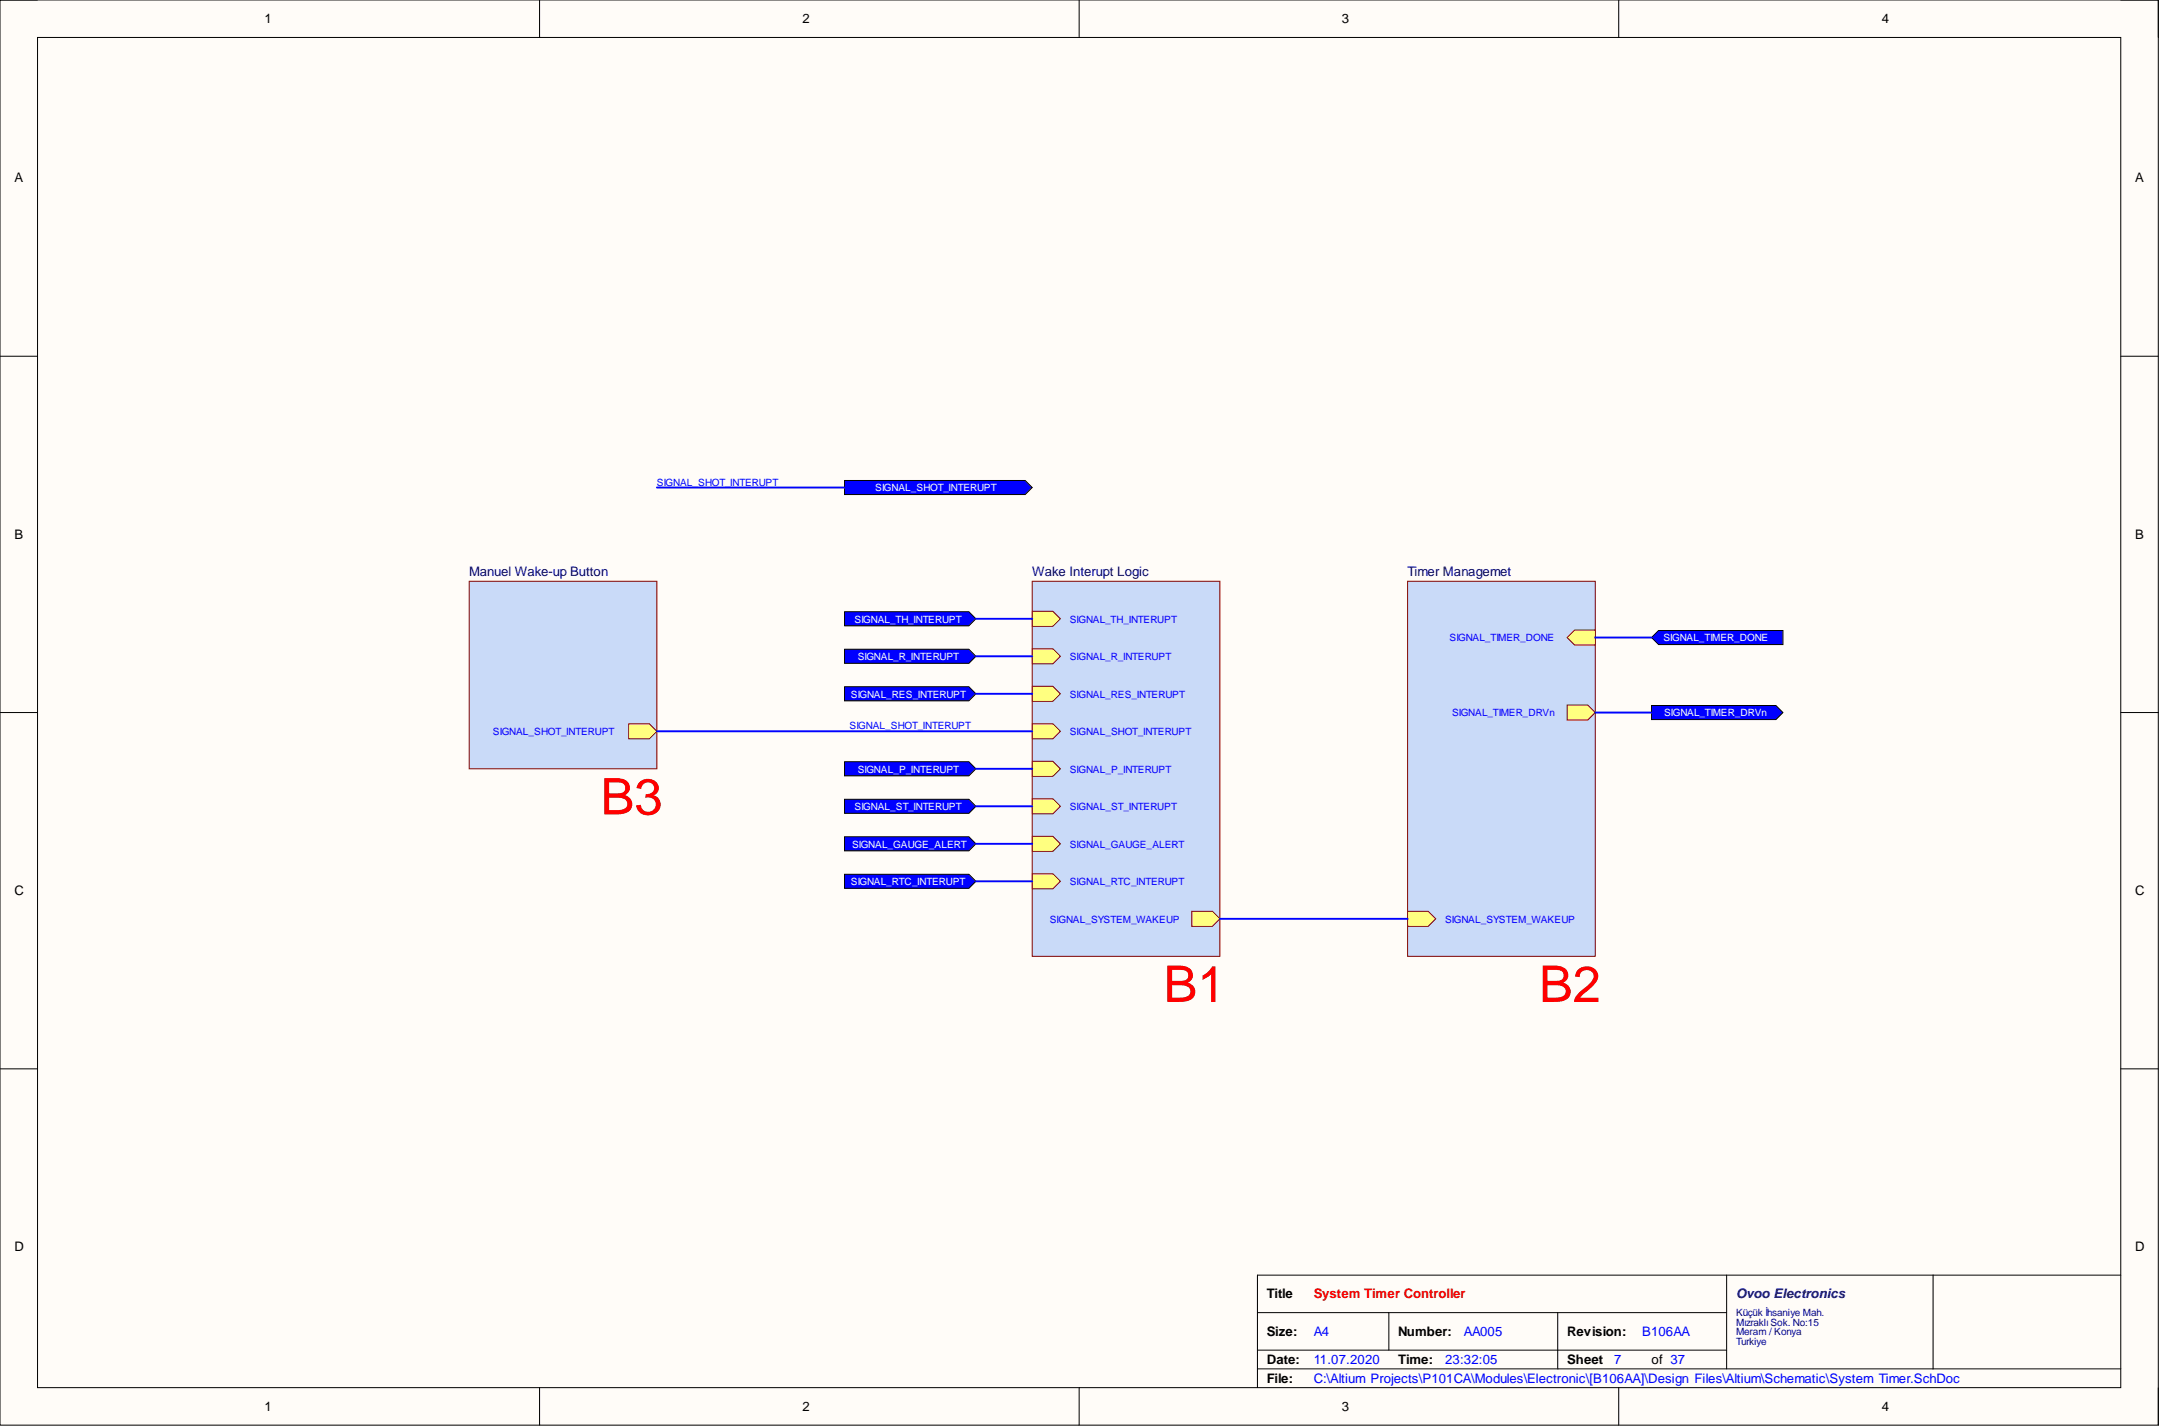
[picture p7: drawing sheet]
<svg xmlns="http://www.w3.org/2000/svg" width="292mm" height="193mm" viewBox="0 0 292 193" stroke-linecap="round" stroke-linejoin="round" font-family="sans-serif">
<path d="M0 0h292v192.9h-292z" fill-rule="evenodd" fill="#fffcf8"/>
<path d="M0 0h292v192.9h-292z" fill="none" stroke="#000" stroke-width=".14"/>
<path d="M5.1 5.1h281.8v182.7h-281.8z" fill-rule="evenodd" fill="#fffcf8"/>
<g fill="none" stroke="#000" stroke-width=".14">
<path d="M0 0h5.1M73 0v5.1M146 0v5.1M219 0v5.1M286.9 0h5.1v5.1M5.1 5.1h281.8v182.7h-281.8zM0 48.2h5.1M286.9 48.2h5.1M0 96.4h5.1M286.9 96.4h5.1M0 144.6h5.1M286.9 144.6h5.1"/>
<path d="M170.1 177.6h63.5M187.9 177.6v5.1M210.8 177.6v7.6M233.6 172.6v12.6M261.5 172.6v12.6M286.9 172.6h-116.8v15.2M73 187.8v5.1M146 187.8v5.1M170.1 185.2h116.8M170.1 182.7h63.5M219 187.8v5.1M292 187.8v5.1"/>
</g>
<path d="M190.4 78.7h25.4v50.7h-25.4z" fill-rule="evenodd" fill="#c9daf8"/>
<path d="M190.4 78.7h25.4v50.7h-25.4z" fill="none" stroke="#800000" stroke-width=".14"/>
<path d="M212 95.4h2.8l1 1-1 1h-2.8z" fill-rule="evenodd" fill="#ffff80"/>
<path d="M212 95.4h2.8l1 1-1 1h-2.8z" fill="none" stroke="#800000" stroke-width=".14"/>
<path d="M212 86.3l1-1h2.8v2h-2.8z" fill-rule="evenodd" fill="#ffff80"/>
<path d="M212 86.3l1-1h2.8v2h-2.8z" fill="none" stroke="#800000" stroke-width=".14"/>
<path d="M190.4 123.3h2.8l1 1-1 1.1h-2.8z" fill-rule="evenodd" fill="#ffff80"/>
<path d="M190.4 123.3h2.8l1 1-1 1.1h-2.8z" fill="none" stroke="#800000" stroke-width=".14"/>
<path d="M139.7 78.7h25.3v50.7h-25.3z" fill-rule="evenodd" fill="#c9daf8"/>
<path d="M139.7 78.7h25.3v50.7h-25.3z" fill="none" stroke="#800000" stroke-width=".14"/>
<path d="M139.7 87.8h2.7l1.1 1-1.1 1h-2.7z" fill-rule="evenodd" fill="#ffff80"/>
<path d="M139.7 87.8h2.7l1.1 1-1.1 1h-2.7z" fill="none" stroke="#800000" stroke-width=".14"/>
<path d="M139.7 108.1h2.7l1.1 1-1.1 1h-2.7z" fill-rule="evenodd" fill="#ffff80"/>
<path d="M139.7 108.1h2.7l1.1 1-1.1 1h-2.7z" fill="none" stroke="#800000" stroke-width=".14"/>
<path d="M161.2 123.3h2.8l1 1-1 1.1h-2.8z" fill-rule="evenodd" fill="#ffff80"/>
<path d="M161.2 123.3h2.8l1 1-1 1.1h-2.8z" fill="none" stroke="#800000" stroke-width=".14"/>
<path d="M139.7 82.7h2.7l1.1 1-1.1 1.1h-2.7z" fill-rule="evenodd" fill="#ffff80"/>
<path d="M139.7 82.7h2.7l1.1 1-1.1 1.1h-2.7z" fill="none" stroke="#800000" stroke-width=".14"/>
<path d="M139.7 92.9h2.7l1.1 1-1.1 1h-2.7z" fill-rule="evenodd" fill="#ffff80"/>
<path d="M139.7 92.9h2.7l1.1 1-1.1 1h-2.7z" fill="none" stroke="#800000" stroke-width=".14"/>
<path d="M139.7 118.2h2.7l1.1 1.1-1.1 1h-2.7z" fill-rule="evenodd" fill="#ffff80"/>
<path d="M139.7 118.2h2.7l1.1 1.1-1.1 1h-2.7z" fill="none" stroke="#800000" stroke-width=".14"/>
<path d="M139.7 113.2h2.7l1.1 1-1.1 1h-2.7z" fill-rule="evenodd" fill="#ffff80"/>
<path d="M139.7 113.2h2.7l1.1 1-1.1 1h-2.7z" fill="none" stroke="#800000" stroke-width=".14"/>
<path d="M139.7 103h2.7l1.1 1-1.1 1.1h-2.7z" fill-rule="evenodd" fill="#ffff80"/>
<path d="M139.7 103h2.7l1.1 1-1.1 1.1h-2.7z" fill="none" stroke="#800000" stroke-width=".14"/>
<path d="M139.7 97.9h2.7l1.1 1.1-1.1 1h-2.7z" fill-rule="evenodd" fill="#ffff80"/>
<path d="M139.7 97.9h2.7l1.1 1.1-1.1 1h-2.7z" fill="none" stroke="#800000" stroke-width=".14"/>
<path d="M114.3 82.8h16.8l.9 .9-.9 1h-16.8z" fill-rule="evenodd" fill="#00f"/>
<path d="M114.3 82.8h16.8l.9 .9-.9 1h-16.8z" fill="none" stroke="#000" stroke-width=".14"/>
<path d="M114.3 87.9h16.8l.9 .9-.9 1h-16.8z" fill-rule="evenodd" fill="#00f"/>
<path d="M114.3 87.9h16.8l.9 .9-.9 1h-16.8z" fill="none" stroke="#000" stroke-width=".14"/>
<path d="M114.3 92.9h16.8l.9 1-.9 .9h-16.8z" fill-rule="evenodd" fill="#00f"/>
<path d="M114.3 92.9h16.8l.9 1-.9 .9h-16.8z" fill="none" stroke="#000" stroke-width=".14"/>
<path d="M114.3 118.3h16.8l.9 1-.9 .9h-16.8z" fill-rule="evenodd" fill="#00f"/>
<path d="M114.3 118.3h16.8l.9 1-.9 .9h-16.8z" fill="none" stroke="#000" stroke-width=".14"/>
<path d="M114.3 113.2h16.8l.9 1-.9 .9h-16.8z" fill-rule="evenodd" fill="#00f"/>
<path d="M114.3 113.2h16.8l.9 1-.9 .9h-16.8z" fill="none" stroke="#000" stroke-width=".14"/>
<path d="M114.3 108.2h16.8l.9 .9-.9 1h-16.8z" fill-rule="evenodd" fill="#00f"/>
<path d="M114.3 108.2h16.8l.9 .9-.9 1h-16.8z" fill="none" stroke="#000" stroke-width=".14"/>
<path d="M114.3 103.1h16.8l.9 .9-.9 1h-16.8z" fill-rule="evenodd" fill="#00f"/>
<path d="M114.3 103.1h16.8l.9 .9-.9 1h-16.8z" fill="none" stroke="#000" stroke-width=".14"/>
<path d="M223.4 86.3l1-1h16.8v1.9h-16.8z" fill-rule="evenodd" fill="#00f"/>
<path d="M223.4 86.3l1-1h16.8v1.9h-16.8z" fill="none" stroke="#000" stroke-width=".14"/>
<path d="M223.4 95.5h16.9l.9 .9-.9 1h-16.9z" fill-rule="evenodd" fill="#00f"/>
<path d="M223.4 95.5h16.9l.9 .9-.9 1h-16.9z" fill="none" stroke="#000" stroke-width=".14"/>
<path d="M63.5 78.7h25.4v25.3h-25.4z" fill-rule="evenodd" fill="#c9daf8"/>
<path d="M63.5 78.7h25.4v25.3h-25.4z" fill="none" stroke="#800000" stroke-width=".14"/>
<path d="M85.1 97.9h2.8l1 1.1-1 1h-2.8z" fill-rule="evenodd" fill="#ffff80"/>
<path d="M85.1 97.9h2.8l1 1.1-1 1h-2.8z" fill="none" stroke="#800000" stroke-width=".14"/>
<path d="M114.3 65h24.4l1 1-1 .9h-24.4z" fill-rule="evenodd" fill="#00f"/>
<path d="M114.3 65h24.4l1 1-1 .9h-24.4z" fill="none" stroke="#000" stroke-width=".14"/>
<path d="M88.9 66h25.4M88.9 99h50.8M132 93.9h7.7M132 88.8h7.7M132 83.7h7.7M215.8 86.3h7.6M215.8 96.4h7.6M132 119.3h7.7M132 114.2h7.7M132 109.1h7.7M132 104h7.7M165 124.3h25.4" fill="none" stroke="#00f" stroke-width=".25"/>
<g font-size="6.9" fill="#f00">
<text x="81.3" y="110.2">B3</text>
<text x="157.4" y="135.6">B1</text>
<text x="208.2" y="135.6">B2</text>
</g>
<g font-size="1.8">
<text x="35.8" y="3.1">1</text>
<text x="108.6" y="3.1">2</text>
<text x="181.6" y="3.1">3</text>
<text x="254.6" y="3.1">4</text>
<text x="1.9" y="24.7">A</text>
<text x="288.9" y="24.7">A</text>
<text x="1.9" y="72.9">B</text>
<text x="288.9" y="72.9">B</text>
<text x="1.9" y="121.1">C</text>
<text x="288.9" y="121.1">C</text>
<text x="1.9" y="169.3">D</text>
<text x="288.9" y="169.3">D</text>
<text x="171.4" y="175.7">Title</text>
<text x="171.4" y="180.8">Size:</text>
<text x="171.4" y="184.6">Date:</text>
<text x="189.2" y="180.8">Number:</text>
<text x="189.2" y="184.6">Time:</text>
<text x="212" y="180.8">Revision:</text>
<text x="212" y="184.6">Sheet</text>
<text x="223.4" y="184.6">of 37</text>
<text x="35.8" y="190.9">1</text>
<text x="108.6" y="190.9">2</text>
<text x="171.4" y="187.1">File:</text>
<text x="181.6" y="190.9">3</text>
<text x="254.6" y="190.9">4</text>
</g>
<g font-size="1.8" fill="#000080">
<text x="63.5" y="78">Manuel Wake-up Button</text>
<text x="139.7" y="78">Wake Interupt Logic</text>
<text x="190.4" y="78">Timer Managemet</text>
<text x="234.9" y="175.7">Ovoo Electronics</text>
</g>
<text font-size="1.8" fill="#f00" x="177.7" y="175.7">System Timer Controller</text>
<g font-size="1.8" fill="#00f">
<text x="177.7" y="184.6">11.07.2020</text>
<text x="177.7" y="180.8">A4</text>
<text x="195.5" y="184.6">23:32:05</text>
<text x="198.1" y="180.8">AA005</text>
<text x="218.4" y="184.6">7</text>
<text x="222.2" y="180.8">B106AA</text>
<text x="177.7" y="187.1">C:\Altium Projects\P101CA\Modules\Electronic\[B106AA]\Design Files\Altium\Schematic\System Timer.SchDoc</text>
</g>
<g font-size="1.4" fill="#00f">
<text x="88.9" y="65.7">SIGNAL_SHOT_INTERUPT</text>
<text x="144.7" y="89.3">SIGNAL_R_INTERUPT</text>
<text x="144.7" y="84.2">SIGNAL_TH_INTERUPT</text>
<text x="196.1" y="86.8">SIGNAL_TIMER_DONE</text>
<text x="144.7" y="94.4">SIGNAL_RES_INTERUPT</text>
<text x="66.7" y="99.5">SIGNAL_SHOT_INTERUPT</text>
<text x="114.9" y="98.7">SIGNAL_SHOT_INTERUPT</text>
<text x="144.7" y="99.5">SIGNAL_SHOT_INTERUPT</text>
<text x="196.4" y="96.9">SIGNAL_TIMER_DRVn</text>
<text x="144.7" y="104.5">SIGNAL_P_INTERUPT</text>
<text x="144.7" y="109.6">SIGNAL_ST_INTERUPT</text>
<text x="144.7" y="119.8">SIGNAL_RTC_INTERUPT</text>
<text x="144.7" y="114.7">SIGNAL_GAUGE_ALERT</text>
<text x="142" y="124.8">SIGNAL_SYSTEM_WAKEUP</text>
<text x="195.5" y="124.8">SIGNAL_SYSTEM_WAKEUP</text>
</g>
<g font-size="1.4" fill="#fff">
<text x="118.4" y="66.5">SIGNAL_SHOT_INTERUPT</text>
<text x="115.6" y="84.2">SIGNAL_TH_INTERUPT</text>
<text x="116" y="89.3">SIGNAL_R_INTERUPT</text>
<text x="225.1" y="86.8">SIGNAL_TIMER_DONE</text>
<text x="115.1" y="94.4">SIGNAL_RES_INTERUPT</text>
<text x="225.1" y="96.9">SIGNAL_TIMER_DRVn</text>
<text x="116" y="104.5">SIGNAL_P_INTERUPT</text>
<text x="115.6" y="109.6">SIGNAL_ST_INTERUPT</text>
<text x="115.1" y="119.8">SIGNAL_RTC_INTERUPT</text>
<text x="115.3" y="114.7">SIGNAL_GAUGE_ALERT</text>
</g>
<g font-size="1.4" fill="#000080">
<text x="234.9" y="178.1">Küçük İhsaniye Mah.</text>
<text x="234.9" y="179.4">MızraklıSok. No:15</text>
<text x="234.9" y="180.7">Meram / Konya</text>
<text x="234.9" y="181.9">Turkiye</text>
</g>
</svg>
